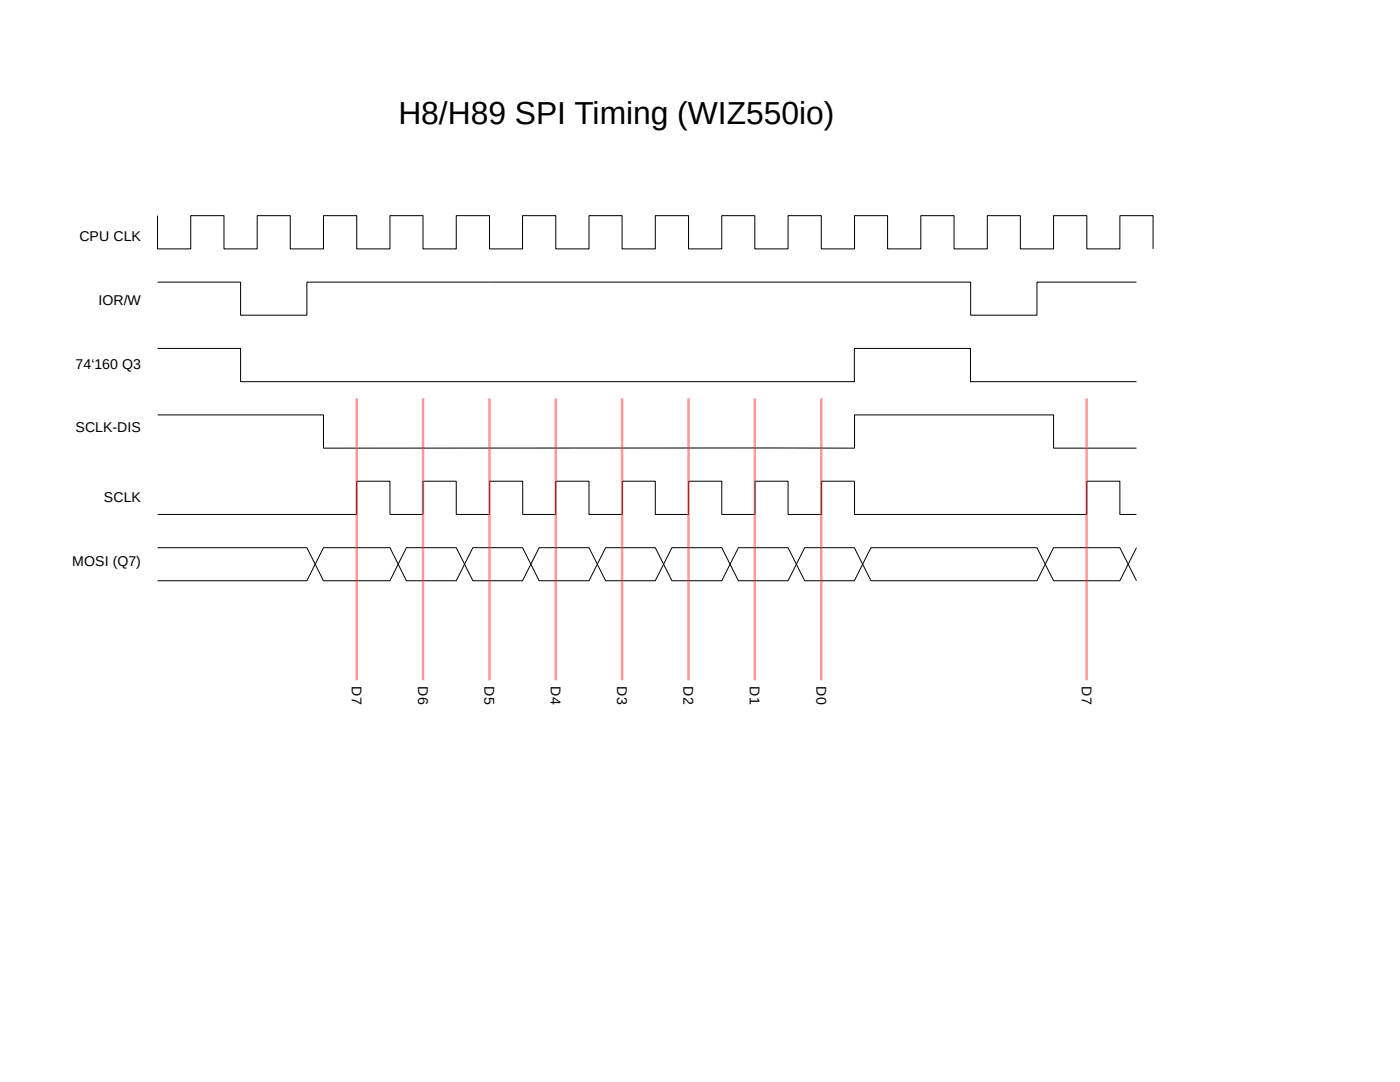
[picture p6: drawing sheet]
<svg xmlns="http://www.w3.org/2000/svg" width="279mm" height="216mm" viewBox="0 0 279 216" stroke-linecap="round" stroke-linejoin="round" font-family="sans-serif">
<path d="M31.4 43v6.7h6.7v-6.7h6.6v6.7h6.6v-6.7h6.6v6.7h6.7v-6.7h6.6v6.7h6.6v-6.7h6.6v6.7h6.7v-6.7h6.6v6.7h6.6v-6.7h6.6v6.7h6.6v-6.7h6.6v6.7h6.7v-6.7h6.6v6.7h6.6v-6.7h6.6v6.7h6.7v-6.7h6.6v6.7h6.6v-6.7h6.6v6.7h6.7v-6.7h6.6v6.7h6.6v-6.7h6.6v6.7h6.7v-6.7h6.6v6.7h6.6v-6.7h6.6v6.7M31.4 56.3h16.6v6.6h13.2v-6.6h132.5v6.6h13.2v-6.6h19.9M31.4 69.5h16.6v6.7h122.5v-6.7h23.2v6.7h33.1M31.5 82.8h33.1v6.6h105.9v-6.6h39.8v6.6h16.5M31.4 109.3h29.8l3.4 6.6h13.2l3.3-6.6h10l3.3 6.6h9.9l3.3-6.6h9.9l3.4 6.6h9.9l3.3-6.6h9.9l3.4 6.6h9.9l3.3-6.6h9.9l3.3 6.6h33.1l3.4-6.6h13.2l3.3 6.6M31.5 102.6h39.7v-6.6h6.6v6.6h6.6v-6.6h6.7v6.6h6.6v-6.6h6.6v6.6h6.6v-6.6h6.6v6.6h6.7v-6.6h6.6v6.6h6.6v-6.6h6.6v6.6h6.7v-6.6h6.6v6.6h6.6v-6.6h6.6v6.6h46.4v-6.6h6.6v6.6h3.3M226.8 109.3l-3.3 6.6h-13.2l-3.4-6.6h-33.1l-3.3 6.6h-9.9l-3.3-6.6h-9.9l-3.4 6.6h-9.9l-3.3-6.6h-9.9l-3.4 6.6h-9.9l-3.3-6.6h-9.9l-3.3 6.6h-10l-3.3-6.6h-13.2l-3.4 6.6h-29.8" fill="none" stroke="#000" stroke-width=".2"/>
<path d="M71.2 79.5v56.2M84.4 79.5v56.2M97.7 79.5v56.2M110.9 79.5v56.2M124.1 79.5v56.2M137.4 79.5v56.2M150.6 79.5v56.2M163.9 79.5v56.2M216.9 79.5v56.2" fill="none" stroke="#f33" stroke-width=".51"/>
<text font-size="6.3" x="79.5" y="24.6">H8/H89 SPI Timing (WIZ550io)</text>
<g font-size="2.8">
<text x="15.9" y="48.2">CPU CLK</text>
<text x="19.6" y="60.9">IOR/W</text>
<text x="15.1" y="73.6">74‘160 Q3</text>
<text x="15.1" y="86.3">SCLK-DIS</text>
<text x="20.7" y="100.2">SCLK</text>
<text x="14.4" y="112.9">MOSI (Q7)</text>
<text x="70.2" y="137" transform="rotate(90 70.2 137)">D7</text>
<text x="83.4" y="137" transform="rotate(90 83.4 137)">D6</text>
<text x="96.7" y="137" transform="rotate(90 96.7 137)">D5</text>
<text x="109.9" y="137" transform="rotate(90 109.9 137)">D4</text>
<text x="123.2" y="137" transform="rotate(90 123.2 137)">D3</text>
<text x="136.4" y="137" transform="rotate(90 136.4 137)">D2</text>
<text x="149.6" y="137" transform="rotate(90 149.6 137)">D1</text>
<text x="162.9" y="137" transform="rotate(90 162.9 137)">D0</text>
<text x="215.9" y="137" transform="rotate(90 215.9 137)">D7</text>
</g>
</svg>
